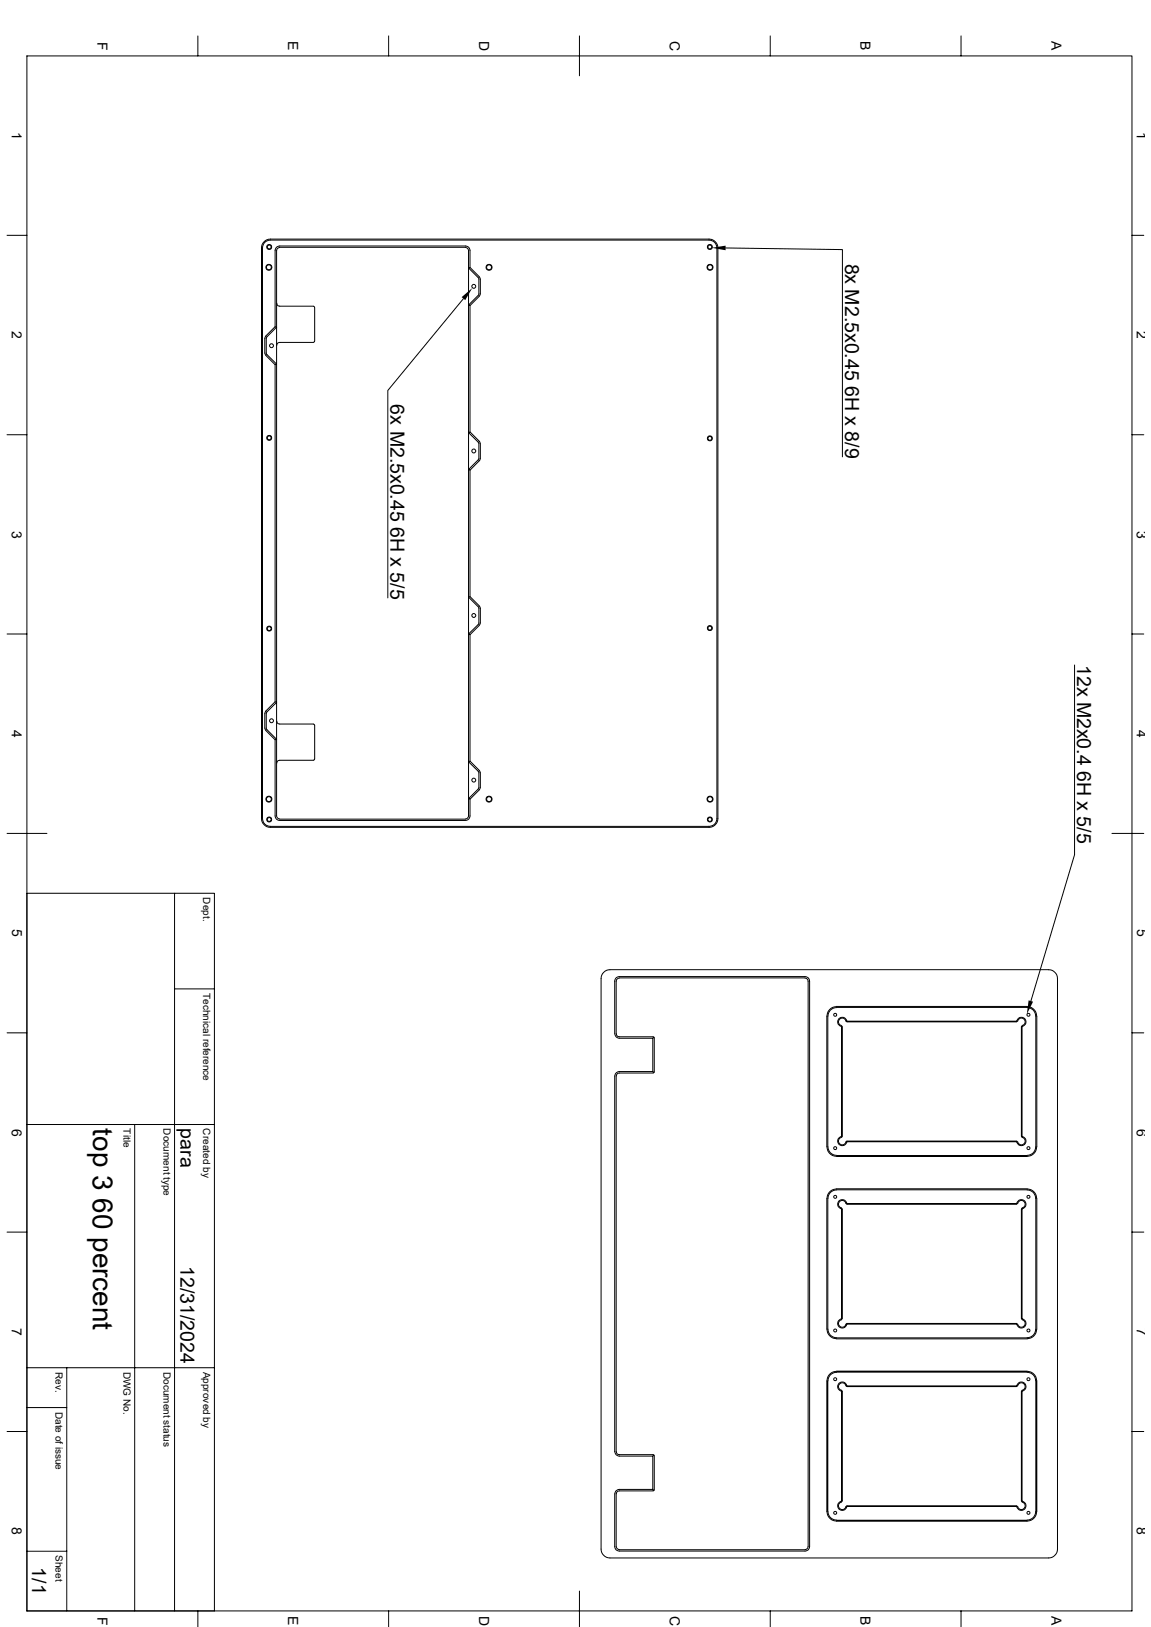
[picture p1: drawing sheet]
<svg xmlns="http://www.w3.org/2000/svg" width="297mm" height="420mm" viewBox="0 0 297 420" stroke-linecap="round" stroke-linejoin="round" font-family="sans-serif">
<g fill="none" stroke="#000" stroke-width=".26">
<path d="M6.9 14.4h285.2v401.4h-285.2zM51.1 9.3v5.1M100.3 9.3v5.1M149.5 9.3v10.3M198.8 9.3v5.1M248 9.3v5.1M1.8 60.7h5.1M68.2 62.4l.7-.5 .9-.2h113.2a2.31 2.31 0 0 1 2.3 2.3v147.3a2.31 2.31 0 0 1-2.3 2.3h-113.2a2.31 2.31 0 0 1-2.3-2.3v-147.3l.1-.9zM68.3 62.6l.7-.5 .8-.1h113.2a2.02 2.02 0 0 1 2 2v147.3a2.02 2.02 0 0 1-2 2h-113.2a2.02 2.02 0 0 1-2.1-2v-147.3l.2-.8zM71.4 78.3l.2 .5 .6 .2h8.7M80.9 79.1l.3 .2M81.2 79.3v8.8"/>
<path d="M119.6 77.1l-19.5 23.7v53.5M121.3 69l-.4 .2 2.7 2.8v3.9l-2.7 2.8 .4 .2M123.7 71.4l-2.4-2.4-.1-4.6-.3-.6-.5-.3h-48.5l-.6 .3-.3 .9v19.6l-2.4 2.4M123.7 71.5l.2 .4 .1 4-.3 .6M123.7 76.5l-2.4 2.4v32.6l2.4 2.4M187.2 64l30.2 .4v53.5M292.1 60.7h3M68.3 87.3v3.8M68.4 91.1l.2 .6M68.6 91.8l2.4 2.3v87l-2.5 2.6-.1 .4M68.6 86.7l-.2 .6M71 84.3l.4 .2-2.7 2.6v4l.1 .3 2.6 2.6-.4 .1"/>
<path d="M81.2 88.1l-.3 .3h-8.7l-.6 .2-.2 .6M1.8 112.2h5.1M121.3 111.5l-.4 .2v-47l-.4-.7-48.3-.2-.7 .5-.1 126.5-2.7-2.8v-3.9l2.7-2.8-.4-.2M123.4 118.7l-2.5 2.5v-9.5l2.6 2.6 .1 4.1-.2 .3M123.7 113.9l.2 .4v4.2l-2.6 2.9v32.6l2.4 2.4M292.1 112.2h3M121.3 121.4l-.4-.2v32.9M120.9 154.1l2.7 2.8-.1 4.1-2.6 2.7zM121.3 154l-.4 .1M123.7 156.4l.2 .4 .1 4-.3 .6M1.8 163.7h5.1M121.3 163.8v32.7l2.4 2.3"/>
<path d="M121.3 163.8l-.4-.1v32.9M123.7 161.5l-2.4 2.3M277.3 171.7v48.9l-11.3 37.8M292.1 163.7h3M68.3 184.1v3.9M68.4 188l.2 .6 2.4 2.4v19.6l.3 .9 .6 .3h48.5l.5-.3 .3-.6 .1-4.6 2.4-2.4M71 191l.4-.2v19.8l.2 .6 .6 .2M71.4 186.1l.2 .6 .6 .2h8.7M80.9 186.9l.3 .3M81.2 196l-.2 .2-8.8 .1-.6 .2-.2 .5M81.2 187.2v8.8M120.9 196.6l2.7 2.8v4l-2.7 2.8 .4 .1"/>
<path d="M120.9 196.6v14l-.3 .6-.5 .2M121.3 196.5l-.4 .1M123.7 198.9l.2 .4 .1 4-.3 .6M1.8 215.1h10.3M72.2 211.5h47.9M286.9 215.1h8.2M6.9 230.6h48.4v185.2M45 230.6v185.2M45 255.3h10.3M155.8 251l.7-.5 .9-.2h113.2a2.31 2.31 0 0 1 2.3 2.3v147.3a2.31 2.31 0 0 1-2.3 2.3h-113.2a2.31 2.31 0 0 1-2.3-2.3v-147.3l.2-.9zM159 252.4l.8-.3h47.9l.9 .3 .3 .6v146.2l-.3 .8-.6 .3-48.2 .1-.8-.4-.3-.5-.1-13.9 .2-.6 1-.5h8.6v-8.6h-8.6l-.8-.4-.3-.8-.1-97 .4-.8 .8-.3h8.6v-8.6h-8.6l-.8-.3-.3-.5-.1-13.9zM159.8 252.5l-.7 .4-.1 .4 .1 14 .7 .3 8.8 .1 .2 .2"/>
<path d="M159.8 252.4h47.9M207.7 252.5l.7 .4 .1 .4v146.1l-.3 .5-.5 .1h-47.9l-.4-.1-.4-.7 .1-14 .7-.3h8.7M215.9 259.8a2.46 2.46 0 0 0-2.5 2.5M215.9 259.8h49.1M265 259.8a2.53 2.53 0 0 1 2.5 2.5v33.7a2.46 2.46 0 0 1-2.5 2.5M1.8 266.6h5.1M168.4 276.6l.3 .3M168.5 277h-8.7l-.5 .2-.3 .5v97l.3 .6 .5 .2h8.8l.2 .3M168.7 267.7l-.3 .3M168.8 276.7l-.3 .2M168.8 267.9v8.8M213.4 262.3v33.7"/>
<path d="M213.6 262.3v33.7M215.9 260.1a2.17 2.17 0 0 0-2.2 2.2M215.9 260.1h49.1M217 265v28.4M217.1 264.8l.2 .2M217.3 265v28.3M218.3 263.6a.96 .96 0 0 0-1.6-.5 .96 .96 0 0 0 .4 1.6M218.3 263.5l.3 .2M218.5 263.5h43.9M218.5 263.5a1.18 1.18 0 0 0-2-.6 1.18 1.18 0 0 0 .6 2M218.6 263.8h43.7M262.4 263.5a1.21 1.21 0 0 1 2.1-.4 1.21 1.21 0 0 1-.7 1.9"/>
<path d="M262.6 263.5l-.3 .2M262.6 263.6a.96 .96 0 0 1 1.6-.5 .96 .96 0 0 1-.4 1.6M263.7 265v28.3M263.8 264.8l-.2 .2v28.4l.2 .2M265 260.1a2.24 2.24 0 0 1 2.3 2.2v33.7a2.17 2.17 0 0 1-2.3 2.2M292.1 266.6h3M6.9 290.3h48.4M34.8 290.3v125.5M213.4 296a2.46 2.46 0 0 0 2.5 2.5M213.7 296a2.17 2.17 0 0 0 2.2 2.2M215.9 298.5h49.1M215.9 298.3h49.1"/>
<path d="M217.1 293.4a1.18 1.18 0 0 0-.6 2 1.18 1.18 0 0 0 2-.6M217.1 293.6a.96 .96 0 0 0-.4 1.6 .96 .96 0 0 0 1.6-.4M217.3 293.3l-.2 .3M218.5 294.9h43.9M218.6 294.6l-.3 .2M218.6 294.6h43.7M262.3 294.6l.3 .2M263.8 293.6a.96 .96 0 0 1 .4 1.6 .96 .96 0 0 1-1.6-.4M263.8 293.3a1.19 1.19 0 0 1 .7 2 1.19 1.19 0 0 1-2.1-.5M1.8 318.1h5.1M213.4 309.4v33.7M213.6 309.4v33.7"/>
<path d="M213.7 309.4a2.24 2.24 0 0 1 2.2-2.3l49.1 .1a2.24 2.24 0 0 1 2.3 2.2v33.7a2.17 2.17 0 0 1-2.3 2.2l-49.1 .1a2.24 2.24 0 0 1-2.2-2.3M215.9 306.9a2.46 2.46 0 0 0-2.5 2.5M215.9 306.9h49.1M217 312v28.4M217.1 311.9l.2 .2M217.3 312.1v28.3M218.3 310.6a.96 .96 0 0 0-1.6-.4 .96 .96 0 0 0 .4 1.6M218.3 310.6l.3 .2M218.5 310.6h.1M218.5 310.6a1.18 1.18 0 0 0-2-.6 1.18 1.18 0 0 0 .6 2M218.6 310.7h43.7M218.6 310.9h43.7"/>
<path d="M262.4 310.6h-.1M262.4 310.6a1.18 1.18 0 0 1 2-.6 1.18 1.18 0 0 1-.6 2M262.6 310.6l-.3 .2M262.6 310.6a.96 .96 0 0 1 1.6-.4 .96 .96 0 0 1-.4 1.6M263.7 312.1v28.3M263.8 311.9l-.2 .2v28.3l.2 .2M263.9 312l-.1 .1M265 306.9a2.53 2.53 0 0 1 2.5 2.5v33.7a2.46 2.46 0 0 1-2.5 2.5h-49.1a2.53 2.53 0 0 1-2.5-2.5M292.1 318.1h3M6.9 353.1h48.4M17.2 353.1v62.7M213.4 356.4v33.8"/>
<path d="M213.4 356.4a2.53 2.53 0 0 1 2.5-2.5l49.1 .1a2.53 2.53 0 0 1 2.5 2.4v33.8a2.46 2.46 0 0 1-2.5 2.4M213.6 356.4v33.8M213.7 356.4a2.24 2.24 0 0 1 2.2-2.2h49.1a2.24 2.24 0 0 1 2.3 2.2v33.8a2.17 2.17 0 0 1-2.3 2.2M217 359.1v28.4M217.1 358.9l.2 .3M217.1 340.5a1.19 1.19 0 0 0-.5 2 1.19 1.19 0 0 0 2-.7M217.1 340.7a.96 .96 0 0 0-.4 1.6 .96 .96 0 0 0 1.6-.5M217.3 340.4l-.2 .2M217.3 359.2v28.2M218.3 357.7a.96 .96 0 0 0-1.6-.4 .96 .96 0 0 0 .4 1.6M218.3 357.7l.3 .2h43.8l.2-.2M218.3 341.9l.3-.3 43.8 .1 .2 .2"/>
<path d="M218.6 357.7a1.19 1.19 0 0 0-2-.7 1.19 1.19 0 0 0 .5 2.1M218.6 357.8h43.7M218.6 341.8h43.7M262.3 341.8l.1 .1M262.4 357.6l-.1 .1M262.4 357.7a1.19 1.19 0 0 1 2.1-.5 1.19 1.19 0 0 1-.7 2M262.6 357.7a.96 .96 0 0 1 1.6-.4 .96 .96 0 0 1-.4 1.6M263.7 359.2v28.2M263.8 340.7a.96 .96 0 0 1 .4 1.6 .96 .96 0 0 1-1.6-.5M263.8 340.4h.1M263.8 358.9l-.2 .2v28.3l.2 .3M263.8 340.5a1.18 1.18 0 0 1 .6 2 1.18 1.18 0 0 1-2-.6"/>
<path d="M1.8 369.5h5.1M6.9 363.3h10.3M168.7 375.6l-.3 .3M168.8 375.8v8.8M292.1 369.5h3M168.4 384.5l.3 .3M168.8 384.6l-.3 .2M213.4 390.2a2.46 2.46 0 0 0 2.5 2.4M213.7 390.2a2.17 2.17 0 0 0 2.2 2.2M215.9 392.7h49.1M215.9 392.4h49.1M217.1 387.6a1.18 1.18 0 0 0-.6 2 1.18 1.18 0 0 0 2-.6"/>
<path d="M217.1 387.8a.96 .96 0 0 0-.4 1.6 .96 .96 0 0 0 1.6-.5M217.3 387.4l-.2 .3M218.6 388.7l-.3 .3M218.6 388.9l-.1 .1M218.6 388.9h43.7M218.6 388.7h43.7M262.3 388.7l.3 .3M262.3 388.9l.1 .1M263.8 387.8a.96 .96 0 0 1 .4 1.6 .96 .96 0 0 1-1.6-.5M263.8 387.4l.1 .1M263.8 387.6a1.18 1.18 0 0 1 .6 2 1.18 1.18 0 0 1-2-.6M6.9 400.4h10.3"/>
<path d="M51.1 415.8v4.1M100.3 415.8v4.1M149.5 410.7v9.2M198.8 415.8v4.1M248 415.8v4.1"/>
<circle cx="69.4" cy="69" r=".65"/>
<circle cx="69.4" cy="69" r=".77"/>
<circle cx="69.5" cy="63.7" r=".65"/>
<circle cx="69.5" cy="63.8" r=".5"/>
<circle cx="122.3" cy="73.9" r=".5"/>
<circle cx="126.2" cy="69" r=".65"/>
<circle cx="126.2" cy="69" r=".77"/>
<circle cx="183.2" cy="63.7" r=".65"/>
<circle cx="183.2" cy="63.8" r=".5"/>
<circle cx="183.2" cy="69" r=".65"/>
<circle cx="183.2" cy="69" r=".77"/>
<circle cx="70.1" cy="89.2" r=".5"/>
<circle cx="69.5" cy="113" r=".65"/>
<circle cx="69.5" cy="113" r=".5"/>
<circle cx="122.3" cy="116.4" r=".5"/>
<circle cx="183.2" cy="113.1" r=".65"/>
<circle cx="183.2" cy="113.2" r=".5"/>
<circle cx="122.3" cy="158.9" r=".5"/>
<circle cx="69.5" cy="162.3" r=".65"/>
<circle cx="69.5" cy="162.3" r=".5"/>
<circle cx="183.2" cy="162.1" r=".65"/>
<circle cx="183.2" cy="162.1" r=".5"/>
<circle cx="70.1" cy="186.1" r=".5"/>
<circle cx="69.4" cy="206.3" r=".65"/>
<circle cx="69.4" cy="206.3" r=".77"/>
<circle cx="69.5" cy="211.5" r=".65"/>
<circle cx="69.5" cy="211.5" r=".5"/>
<circle cx="122.3" cy="201.4" r=".5"/>
<circle cx="126.2" cy="206.3" r=".65"/>
<circle cx="126.2" cy="206.3" r=".77"/>
<circle cx="183.2" cy="211.5" r=".65"/>
<circle cx="183.2" cy="211.5" r=".5"/>
<circle cx="183.2" cy="206.3" r=".65"/>
<circle cx="183.2" cy="206.3" r=".77"/>
<circle cx="215.5" cy="262" r=".39"/>
<circle cx="265.4" cy="262" r=".39"/>
<circle cx="215.5" cy="296.4" r=".39"/>
<circle cx="265.4" cy="296.4" r=".39"/>
<circle cx="215.5" cy="308.9" r=".39"/>
<circle cx="265.4" cy="308.9" r=".39"/>
<circle cx="215.5" cy="356" r=".39"/>
<circle cx="215.5" cy="343.4" r=".39"/>
<circle cx="265.4" cy="356" r=".39"/>
<circle cx="265.4" cy="343.4" r=".39"/>
<circle cx="215.5" cy="390.5" r=".39"/>
<circle cx="265.4" cy="390.5" r=".39"/>
</g>
<path d="M119.1 76.7l2.8-2.4-1.8 3.2zM183.6 64l3.6-.6v1.2zM265.4 258.2l1.2 .4-1.6 3.2z" fill="#000"/>
<text font-size="7.2" x="23.9" y="291.3" transform="rotate(90 23.9 291.3)">top 3 60 percent</text>
<g font-size="5">
<text x="218.1" y="68" transform="rotate(90 218.1 68)">8x M2.5x0.45 6H x 8/9</text>
<text x="100.8" y="104.4" transform="rotate(90 100.8 104.4)">6x M2.5x0.45 6H x 5/5</text>
<text x="278" y="171.7" transform="rotate(90 278 171.7)">12x M2x0.4 6H x 5/5</text>
<text x="46.6" y="291.3" transform="rotate(90 46.6 291.3)">para</text>
<text x="46.6" y="326.9" transform="rotate(90 46.6 326.9)">12/31/2024</text>
<text x="8.3" y="404.6" transform="rotate(90 8.3 404.6)">1/1</text>
</g>
<g font-size="3.6">
<text x="25.1" y="10.8" transform="rotate(90 25.1 10.8)">F</text>
<text x="74.4" y="10.7" transform="rotate(90 74.4 10.7)">E</text>
<text x="123.6" y="10.5" transform="rotate(90 123.6 10.5)">D</text>
<text x="172.8" y="10.5" transform="rotate(90 172.8 10.5)">C</text>
<text x="222.1" y="10.7" transform="rotate(90 222.1 10.7)">B</text>
<text x="271.3" y="10.7" transform="rotate(90 271.3 10.7)">A</text>
<text x="3.1" y="34" transform="rotate(90 3.1 34)">1</text>
<text x="293.4" y="34" transform="rotate(90 293.4 34)">1</text>
<text x="3.1" y="85.5" transform="rotate(90 3.1 85.5)">2</text>
<text x="293.4" y="85.5" transform="rotate(90 293.4 85.5)">2</text>
<text x="3.1" y="136.9" transform="rotate(90 3.1 136.9)">3</text>
<text x="293.4" y="136.9" transform="rotate(90 293.4 136.9)">3</text>
<text x="3.1" y="188.4" transform="rotate(90 3.1 188.4)">4</text>
<text x="293.4" y="188.4" transform="rotate(90 293.4 188.4)">4</text>
<text x="3.1" y="239.9" transform="rotate(90 3.1 239.9)">5</text>
<text x="293.4" y="239.9" transform="rotate(90 293.4 239.9)">5</text>
<text x="3.1" y="291.3" transform="rotate(90 3.1 291.3)">6</text>
<text x="293.4" y="291.3" transform="rotate(90 293.4 291.3)">6</text>
<text x="3.1" y="342.8" transform="rotate(90 3.1 342.8)">7</text>
<text x="293.4" y="342.8" transform="rotate(90 293.4 342.8)">7</text>
<text x="3.1" y="394.3" transform="rotate(90 3.1 394.3)">8</text>
<text x="293.4" y="394.3" transform="rotate(90 293.4 394.3)">8</text>
<text x="25.1" y="417.3" transform="rotate(90 25.1 417.3)">F</text>
<text x="74.4" y="417.2" transform="rotate(90 74.4 417.2)">E</text>
<text x="123.6" y="417.1" transform="rotate(90 123.6 417.1)">D</text>
<text x="172.8" y="417.1" transform="rotate(90 172.8 417.1)">C</text>
<text x="222.1" y="417.2" transform="rotate(90 222.1 417.2)">B</text>
<text x="271.3" y="417.2" transform="rotate(90 271.3 417.2)">A</text>
</g>
<g font-size="2.6">
<text x="52.5" y="231.6" transform="rotate(90 52.5 231.6)">Dept.</text>
<text x="52.5" y="256.3" transform="rotate(90 52.5 256.3)">Technical reference</text>
<text x="31.9" y="291.3" transform="rotate(90 31.9 291.3)">Title</text>
<text x="42.2" y="291.3" transform="rotate(90 42.2 291.3)">Document type</text>
<text x="52.5" y="291.3" transform="rotate(90 52.5 291.3)">Created by</text>
<text x="14.4" y="354.1" transform="rotate(90 14.4 354.1)">Rev.</text>
<text x="31.9" y="354.1" transform="rotate(90 31.9 354.1)">DWG No.</text>
<text x="42.2" y="354.1" transform="rotate(90 42.2 354.1)">Document status</text>
<text x="52.5" y="354.1" transform="rotate(90 52.5 354.1)">Approved by</text>
<text x="14.4" y="364.4" transform="rotate(90 14.4 364.4)">Date of issue</text>
<text x="14.4" y="401.4" transform="rotate(90 14.4 401.4)">Sheet</text>
</g>
</svg>
